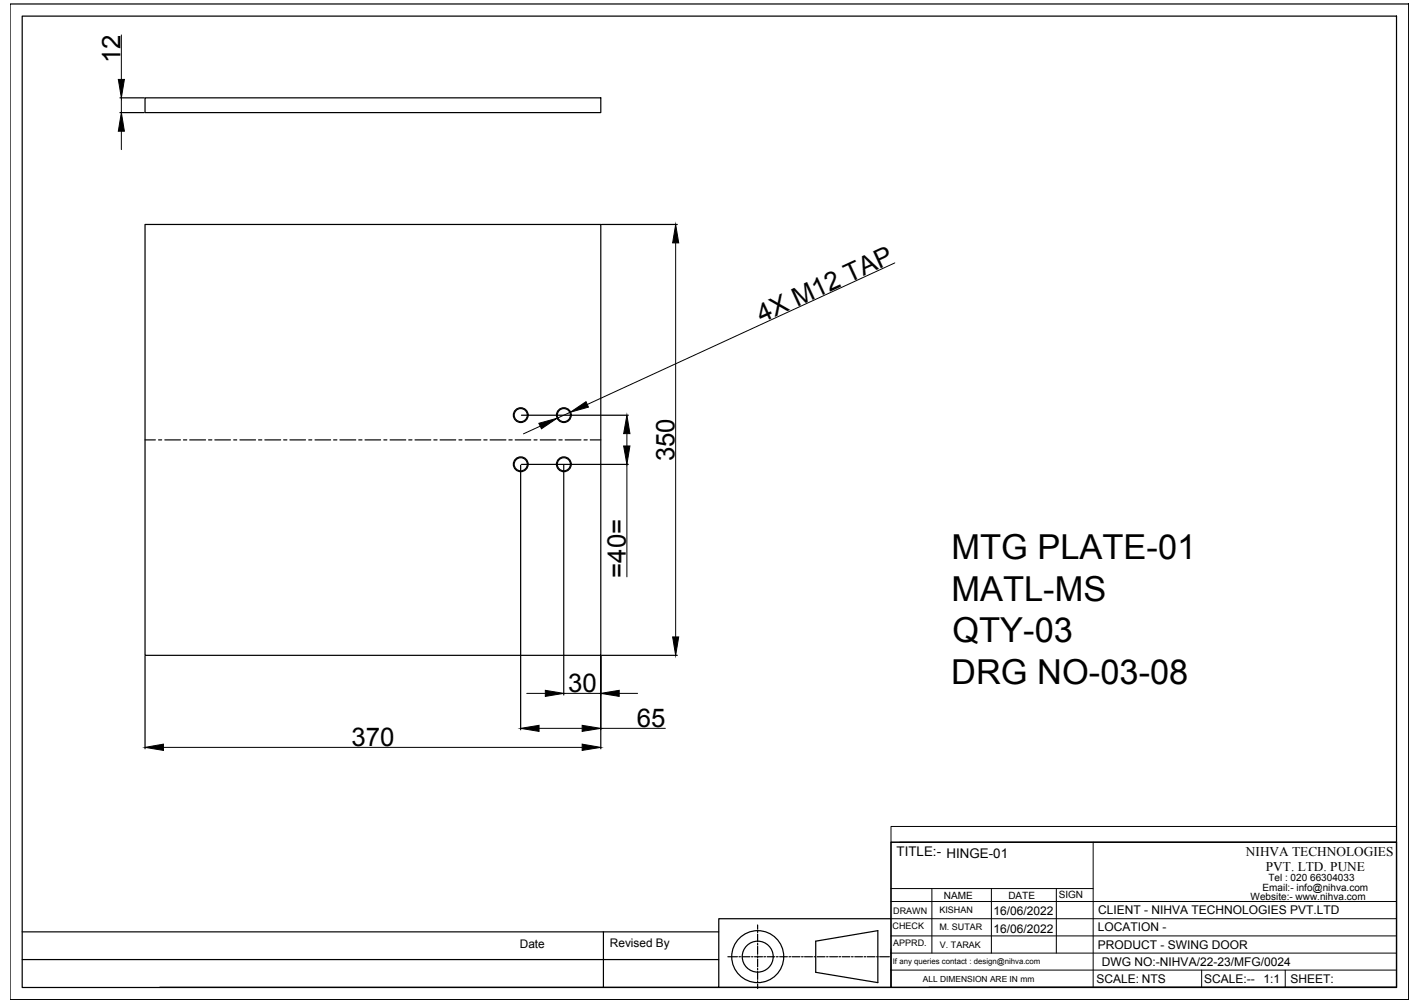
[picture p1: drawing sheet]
<svg xmlns="http://www.w3.org/2000/svg" width="297mm" height="210mm" viewBox="0 0 297 210" stroke-linecap="round" stroke-linejoin="round" font-family="sans-serif">
<!-- layer: 0 -->
<g fill="none" stroke="#000" stroke-width=".25">
<path d="M2.1 .8h292.6v208.4h-292.6zM4.6 3.4h287.5v203.3h-287.5zM25.1 23.6h5.1M25.1 20.5h5.1M30.3 20.5h95.4v3.1h-95.4zM30.3 47h95.4v90.1h-95.4zM125.8 47h15.9M30.3 92.1h2.2M33.2 92.1h.6M34.5 92.1h3.2M38.4 92.1h.7M39.7 92.1h3.3"/>
<path d="M43.6 92.1h.7M44.9 92.1h3.3M48.9 92.1h.6M50.2 92.1h3.3M54.1 92.1h.7M55.4 92.1h3.3M59.3 92.1h.7M60.6 92.1h3.3M64.6 92.1h.6M65.9 92.1h3.3M69.8 92.1h.7M71.1 92.1h3.3"/>
<path d="M75 92.1h.7M76.4 92.1h3.2M80.3 92.1h.6M81.6 92.1h3.3M85.5 92.1h.7M86.8 92.1h3.3M90.7 92.1h.7M92.1 92.1h3.2M96 92.1h.6M97.3 92.1h3.3M101.2 92.1h.7M102.5 92.1h3.3"/>
<path d="M106.5 92.1h.6M107.8 92.1h3.2M108.9 97.4v55.3M109.1 97.2h22.3M109.1 86.9h22.3M111.7 92.1h.6M113 92.1h3.3M116.9 92.1h.7M117.9 97.4v48M118.2 92.1h3.3M122.2 92.1h.6M123.5 92.1h2.2"/>
<path d="M30.3 137.3v19.4M125.7 137.3v19.4M125.8 137.1h15.9M186.4 176.3h105.7v30.3h-105.7zM4.6 195h145.8M126.2 195v11.7M158.5 193.6v.9M158.5 194.8v.3M158.5 195.5v1.6M158.5 197.4v.4M158.5 198.1v1.6M170.6 197l13-2.2v10.8l-13-2.1z"/>
<path d="M186.4 192.3h-36v14.3h-117M4.6 200.8h145.8M150.4 206.6h36M152.3 200.2h1.9M154.6 200.2h.3M155.2 200.2h1.7M157.2 200.2h.3M157.8 200.2h1.7M158.5 200.1v.3M158.5 200.7v1.6M158.5 202.7v.3M158.5 203.3v1.7"/>
<path d="M158.5 205.3v.3M158.5 205.9v1M159.8 200.2h.3M160.5 200.2h1.6M162.4 200.2h.4M163.1 200.2h1.6M165 200.2h.4M165.7 200.2h1.6M167.7 200.2h.3M168.3 200.2h1.7M170.3 200.2h.3M170.9 200.2h1.7"/>
<path d="M172.9 200.2h.3M173.6 200.2h1.6M175.5 200.2h.3M176.2 200.2h1.6M178.1 200.2h.4M178.8 200.2h1.6M180.7 200.2h.4M181.4 200.2h1.6M183.4 200.2h.3M184 200.2h2M194.3 206.6h97.8"/>
<circle cx="108.9" cy="86.9" r="1.55"/>
<circle cx="108.9" cy="97.2" r="1.55"/>
<circle cx="108.9" cy="86.9" r="1.38"/>
<circle cx="108.9" cy="97.2" r="1.38"/>
<circle cx="117.9" cy="97.2" r="1.55"/>
<circle cx="117.9" cy="86.9" r="1.55"/>
<circle cx="117.9" cy="97.2" r="1.38"/>
<circle cx="117.9" cy="86.9" r="1.38"/>
<circle cx="158.5" cy="200.2" r="5.4"/>
<circle cx="158.5" cy="200.2" r="3.2"/>
</g>
<g fill="none" stroke="#000" stroke-width=".21">
<path d="M25.4 7.3v9.3M25.4 20.5v3.1M25.4 27.5v3.8M141.3 50.8v82.5M187.2 55l-64.4 29.7M113 89.2l-3.5 1.6M119.3 86.3l-2.8 1.2M131.1 90.7v2.6M131.1 97.2v23.5M34.2 156.4h87.6M110.2 145.1h3.9M112.8 152.4h9"/>
<path d="M117.9 145.1h7.8M125.7 152.4h13.5M129.5 145.1h3.9M186.4 173h105.7v3.3h-105.7zM186.4 176.3v30.3M188.2 176.3h103.9M228.7 176.3v30.3M186.4 199.5h105.7M186.4 195.9h105.7M186.4 192.3h105.7M186.4 188.7h105.7M186.4 186h42.3"/>
<path d="M194.9 186v13.5M207.4 186v13.5M221 186v13.5M186.4 203h105.7M251.4 203v3.6M268.8 203v3.6"/>
</g>
<g fill="#000" stroke="#000" stroke-width=".21">
<path d="M24.8 16.6h1.2l-.6 3.9zM25.4 23.6l.6 3.9h-1.2zM141.3 47l.7 3.8h-1.3zM112.7 88.6l3.8-1.1-3.2 2.2zM119.3 86.3l3.3-2.2 .5 1.1zM131.1 86.9l.7 3.8h-1.3zM130.5 93.3h1.3l-.7 3.9zM140.7 133.3h1.3l-.7 3.8zM30.3 156.4l3.9-.7v1.3zM108.9 152.4l3.9-.6v1.3zM114.1 144.5l3.8 .6-3.8 .6zM121.8 151.8l3.9 .6-3.9 .7z"/>
<path d="M121.8 155.7l3.9 .7-3.9 .6zM125.7 145.1l3.8-.6v1.2z"/>
</g>
<g font-size="7.2">
<text x="199" y="117.1">MTG PLATE-01</text>
<text x="199" y="125.8">MATL-MS</text>
<text x="199.2" y="134.4">QTY-03</text>
<text x="199" y="143.1">DRG NO-03-08</text>
</g>
<g font-size="5.4">
<text x="25.2" y="13.2" transform="rotate(-90 25.2 13.2)">12</text>
<text x="159.4" y="67.6" transform="rotate(-25 159.4 67.6)">4X M12 TAP</text>
<text x="141.1" y="96.5" transform="rotate(-90 141.1 96.5)">350</text>
<text x="130.9" y="120.9" transform="rotate(-90 130.9 120.9)">=40=</text>
<text x="118.8" y="144.9">30</text>
<text x="133.2" y="152.2">65</text>
<text x="73.5" y="156.2">370</text>
</g>
<g font-size="2.8">
<text x="187.6" y="179.2">TITLE:- HINGE-01</text>
<text x="260.6" y="179.1">NIHVA TECHNOLOGIES</text>
<text x="264.8" y="182.3">PVT. LTD. PUNE</text>
</g>
<g font-size="2.5">
<text x="207.8" y="191.6">16/06/2022</text>
<text x="229.7" y="191.3">CLIENT - NIHVA TECHNOLOGIES PVT.LTD</text>
<text x="207.8" y="195.2">16/06/2022</text>
<text x="229.6" y="194.9">LOCATION -</text>
<text x="108.7" y="198.5">Date</text>
<text x="127.6" y="198.2">Revised By</text>
<text x="229.6" y="198.5">PRODUCT - SWING DOOR</text>
<text x="230.5" y="202.1">DWG NO:-NIHVA/22-23/MFG/0024</text>
<text x="229.3" y="205.7">SCALE: NTS</text>
<text x="251.9" y="205.7">SCALE:--</text>
<text x="264.3" y="205.7">1:1</text>
<text x="269.9" y="205.7">SHEET:</text>
</g>
<g font-size="2.1">
<text x="265.3" y="184.4">Tel : 020 66304033</text>
<text x="197.4" y="188.1">NAME</text>
<text x="210.9" y="188.2">DATE</text>
<text x="221.5" y="188">SIGN</text>
<text x="261.6" y="188.4">Website:- www.nihva.com</text>
<text x="264.1" y="186.5">Email:- info@nihva.com</text>
</g>
<g font-size="1.9">
<text x="186.8" y="191.2">DRAWN</text>
<text x="196.5" y="191.1">KISHAN</text>
<text x="186.7" y="194.4">CHECK</text>
<text x="186.8" y="198">APPRD.</text>
<text x="196.5" y="194.7">M. SUTAR</text>
<text x="196.6" y="198.3">V. TARAK</text>
</g>
<text font-size="1.8" x="193" y="205.4">ALL DIMENSION ARE IN mm</text>
<text font-size="1.6" x="186.8" y="201.7">If any queries contact : design@nihva.com</text>
</svg>
